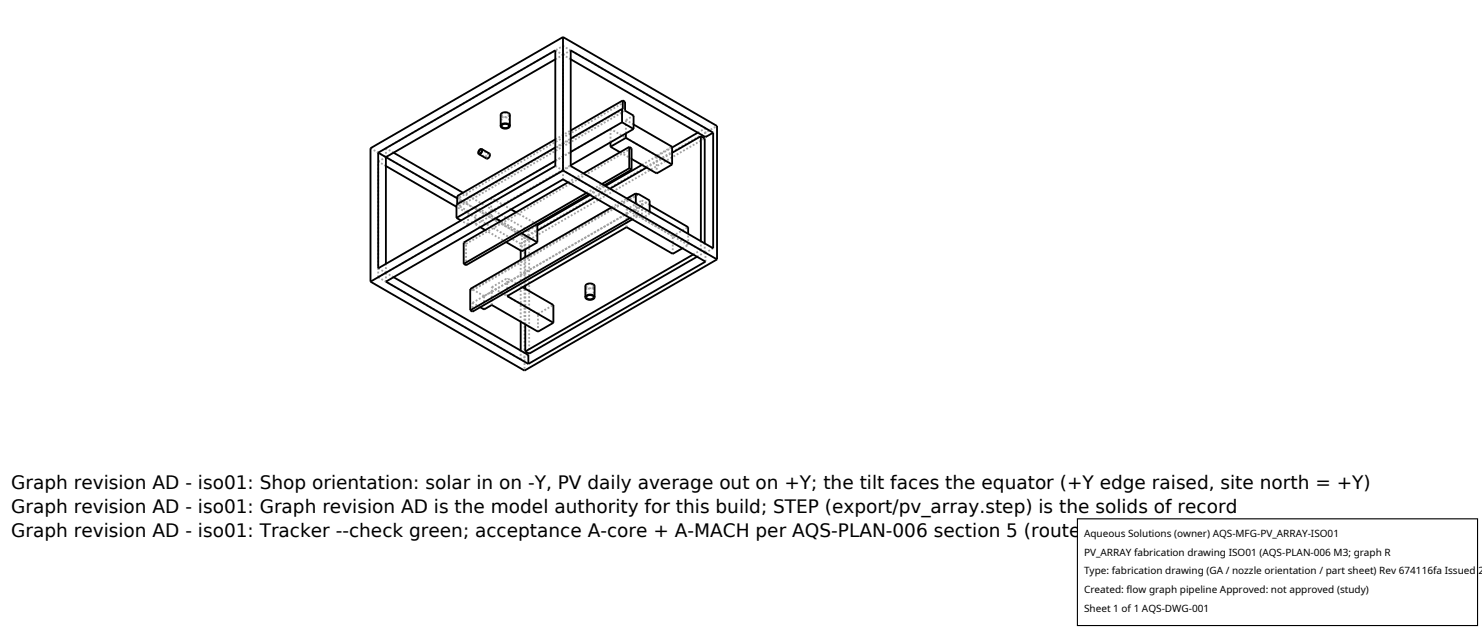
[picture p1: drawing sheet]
<svg xmlns="http://www.w3.org/2000/svg" width="212mm" height="90mm" viewBox="0 0 212 90" stroke-linecap="round" stroke-linejoin="round" font-family="sans-serif">
<g fill="none" stroke="#a0a0a0" stroke-width=".26" stroke-dasharray=".3 .3" stroke-linecap="butt">
<path d="M71.6 16.4l.3-.3 .6 .1M71.6 16.4v1.6M72.5 16.2l.2 .2M72.7 16.4l-.2 .2-.3 .1-.4-.1-.2-.2M72.7 16.4v1.6M72.8 16.4l-.2 .3-.4 .1-.5-.1-.2-.3M79.3 8.5l1.1-.7M79.3 7.2l1.1 .6M79.3 19.9l2.2-1.3M80.4 6.6v1.2M80.4 7.8l1.1-.6M81.5 8.5l-1.1-.7"/>
<path d="M89.4 17.1l1.1-.6M89.4 19v-1.9M90.5 17.8l-1.1-.7M99.7 18.9l1.1-.6M100.8 18.3l-20.4-11.7M100.8 19.6v-1.3M52.9 21.2l22 12.7M54 39.6l20.4 11.7M54 39.6v-16.5M54 23.1l1.1-.7M54 39.6l1.1-.7M54 38.3l1.1 .6"/>
<path d="M55.1 23.7l-1.1-.6M55.1 21.2l25.3-14.6M55.1 38.9v-1.2M55.1 38.9l25.3-14.6M55.1 38.9v1.3M55.1 21.2v1.2M56.2 21.8l-1.1-.6M56.2 39.6l-1.1-.7M65.3 29.3v-.1M65.3 29.3l-.1-.1M65.3 29.3l23.6-13.7M65.6 29.5v-1.3"/>
<path d="M65.6 28.2l-.3-.2M65.6 29.5l23.7-13.7M65.6 28.2l23.7-13.7M66.6 34.8l-.4-.2M66.6 37.9v-3.1M66.6 34.8l23.6-13.6M66.8 32.1l-1-.6M66.8 32.1v-1.9M66.8 30.2l-1.2-.7M66.8 30.2l1.1-.7M66.8 32.1l1.1-.7M67.9 31.4v-1.9"/>
<path d="M67.9 31.4l2.2-1.2M67.9 32.1v-.7M67.9 32.1l2.2-1.3M68.4 21.9l1.1 .6M68.6 32.4l-.7-.3M68.7 21.4l1.1 .6M69.5 22.5h.3l.1-.3M69.8 22l-.3 .2v.3M69.9 21.9h-.2l-.2 .2-.1 .3 .1 .2M69.9 22.2l-.1-.2M70.1 28.3l17.1-9.9M70.1 30.2l11.4-6.6"/>
<path d="M70.1 30.8v-.6M70.1 30.2v-1.9M70.8 31.2l-.7-.4M72.3 34.6l-3-1.7M73 29.9l-2.9-1.6M74.4 34.8l-9.2-5.3M74.4 35.8v-1M74.5 33.3l-3-1.7M74.5 33.3l-6.6-3.8M74.5 33.3l2.2-1.2M74.5 35.9v-2.6M74.9 33.9v19"/>
<path d="M74.9 33.9l27.5-15.9M75 35.6v-1.7M75 33.9l1.7-1M75.5 32.9l-9.4-5.4M75.5 32.9l1.2-.7M75.5 34.2l-10.2-5.9M75.5 34.2l-1.1 .6M75.5 34.2v-1.3M75.6 34.2l25.1-14.4M75.6 34.2l-.6-.3M76.7 32l-3-1.7M79.3 23.7l1.1 .6"/>
<path d="M79.3 21.1l2.2-1.3M79.3 23l2.2-1.3M80.4 24.3v1.3M80.4 24.3v-16.5M80.4 24.3l1.1-.6M81.1 26l2.2-1.2M83.8 27.6l2.2-1.3M84.1 27.7l2.2-1.2M84.3 27.8l2.2-1.2M84.9 28.2l2.2-1.3M87.2 20.3v-1.9M87.3 29.6l2.2-1.3"/>
<path d="M89.5 32.4v-1.9M89.5 30.5v-.6M89.5 29.9l2.2-1.3M89.5 30.5l2.2-1.2M90 31.1l.8-.4M90.2 22.7l-1.6-1M90.3 31.3l.8-.4M90.8 30.7v-1.6M91.1 30.9v-1.3M91.1 30.9l-.3-.2M91.7 23.5l4.3-2.4M91.7 31.2l1.1-.7"/>
<path d="M91.7 31.2v-1.9M91.7 29.3v-.7M91.7 29.3l1.1-.7M92.3 23.9l3.7-2.1M92.8 30.5l-1.7-.9M92.8 29.3l-1.1-.7M92.8 30.5v-.3M93.8 22.2l-6.6-3.8M93.8 22.2l2.2-1.2M93.8 24.8v-2.6M96.1 36.2v-2.5M96.1 33.7l2.2-1.3"/>
<path d="M96.1 33.7l-6.6-3.8M97.5 35.5l.8-.5M98.3 35v-1.6M98.3 35l-6.6-3.8M99 36.3l1.1-.6M99.6 36.7l1.1-.7M100.1 35.7v-1.3M100.7 36v-1.2M100.7 36l-.6-.3M100.8 37.4v-1.3M100.8 36.1l-20.4-11.8M101.9 35.5l-1.1 .6"/>
<path d="M67.5 43.2l23.6-13.6M67.5 41.5v-.2M67.5 41.5l-.3-.2M67.5 44.5v-1.3M67.5 41.3l23.5-13.6M67.5 41.5l23.6-13.7M68.6 43.9l-1.1-.7M69.1 42.3l1.1-.7M69.1 44.2v-1.9M69.1 42.3l-1.6-1M70.2 43.6v-2M70.2 41.6v-.6"/>
<path d="M70.2 41l2.2-1.3M70.2 41.6l2.2-1.2M72.4 42.3v-1.9M72.4 40.4v-.7M72.4 40.4l17.1-9.9M74.4 51.3v-1.2M74.4 45.9v-8.8M74.6 41l-2.2-1.3M75 46.3v-5.1M75 40.8v-4.1M75.5 50.7l-1.1 .6M75.6 50.5v-16.3"/>
<path d="M76.8 47.4v-2.6M76.8 44.8l2.2-1.2M76.8 44.8l-6.6-3.8M83.6 40.9l.2 .2 .4 .1 .5-.1 .2-.2M83.7 40.9l.2 .2 .3 .1 .4-.1 .2-.2M83.7 42.4v-1.5M84.6 40.6h-.6l-.3 .3M84.8 40.9l-.2-.3M84.8 42.4v-1.5"/>
</g>
<g fill="none" stroke="#000" stroke-width=".26">
<path d="M71.5 18l.2-.3 .5-.1 .4 .1 .2 .3M71.5 18l.2 .3 .5 .1 .4-.1 .2-.3M71.5 18v-1.7l.2-.2 .5-.1 .4 .1 .2 .2v1.7M71.7 17.8l.6-.1 .3 .1 .1 .2-.2 .2-.5 .1-.3-.2zM79.3 8.5l-24.2 13.9v15.3M79.3 19.9l-14 8.1v1.2M80.4 5.3l-27.5 15.9v19M80.4 5.3l22 12.7v19M80.4 5.3v19M81.5 8.5l19.3 11.1 1.1-.7M81.5 7.2l20.4 11.7v16.6l-20.4-11.8zM88.8 15.6l-7.3 4.2"/>
<path d="M88.8 15.6v1.9M88.8 17.5l-7.3 4.2M88.8 17.5l1.7 .9M88.9 14.3v1.3h-.1M88.9 14.3l.4 .2v1.3l1.2 .7v1.9M88.9 14.3l-7.4 4.3M89.4 19l-7.9 4.6M89.4 19.7l6.6 3.8M89.4 19v.7M89.4 19.7l-2.2 1.3M90.5 17.8l5.5 3.2v2.5M90.5 18.4l-1.1 .6"/>
<path d="M99.7 18.9l-3.7 2.2M100.1 19.5l.6 .3v15M100.1 19.5v14.9M100.1 19.5l-4.1 2.3M54 21.8l25.3-14.6v16.5l-25.3 14.6zM54 21.8l11.3 6.5M55.1 23.7l10.1 5.8M56.2 21.8l9.9 5.7M56.2 39.6l19.3 11.1v1.3M65.2 31.1l.6 .4M68.5 21.4h.2l.1 .1-.1 .3-.2 .1-.1-.2zM68.6 32.4l.7 .5"/>
<path d="M68.8 21.3l1.1 .7v.4l-.4 .3-1.1-.7M68.8 21.3l.1 .2-.1 .3-.2 .2h-.2M68.8 21.3h-.2l-.2 .2-.1 .3 .1 .2M70.8 31.2l.7 .4M72.3 34.6l2.2 1.3 2.2-1.3M73 29.9l.7 .4M74.4 35.8v1.3M74.5 33.3l2.2 1.3M75 35.6v1.1M76.7 32v2.6M79.3 21.1l-14.1 8.1v1.9M79.3 23l-14.1 8.1"/>
<path d="M80.4 24.3l-27.5 15.9M80.4 24.3l22 12.7M81.1 26l-14.9 8.6v3.1M83.8 27.6l-17.6 10.1M84.1 27.7l-17.5 10.2-.4-.2M84.3 27.8l-7.6 4.4M84.9 28.2l-8.2 4.7M87.2 21l1.4 .7M87.2 20.3v.7M87.3 29.6l-20.1 11.7v3M89.9 24l.3 .2M89.9 21v3"/>
<path d="M89.9 21l.3 .2v3M89.9 24l-3.9 2.3M89.9 21l-6.6 3.8M90 31.1l-22.8 13.2M90.2 22.7l3.6 2.1 2.2-1.3M90.2 24.2l-3.9 2.3M90.3 31.3l-22.8 13.2-.3-.2M90.8 27.6l.3 .2v-.1M90.8 27.6v1.5M90.8 27.6l-1.3 .7M91.1 27.7l1.7 .9v1.6M91.1 27.7h-.1"/>
<path d="M91.7 23.5l-5.2 3.1M92.3 23.9l-5.2 3M92.8 29.3l5.5 3.1v1M97.5 35.5l-1.4 .7-6.6-3.8-17.1 9.9 6.6 3.8M99 36.3l-24 13.9M99.6 36.7l-24 13.8-.6-.3M102.4 37l-27.5 15.9-22-12.7M55.1 40.2l25.3-14.6 20.4 11.8-25.3 14.6zM68.6 43.9l.5 .3 1.1-.6 6.6 3.8 2.2-1.3M74.4 45.9v4.2M74.6 41l4.4 2.6v2.5M75 40.8v.4"/>
<path d="M75 46.3v3.9M83.6 42.4v-1.6l.2-.2 .4-.1 .5 .1 .2 .2v1.6M83.6 42.4l.2-.2 .4-.1 .5 .1 .2 .2M83.6 42.4l.2 .3 .4 .1 .5-.1 .2-.3M83.8 42.3l.3-.1h.3l.3 .1 .1 .2-.3 .2h-.4l-.3-.2z"/>
</g>
<path d="M153.9 74.1h57.1v15.2h-57.1z" fill="#fff" stroke="#000" stroke-width=".16"/>
<g font-size="2.6">
<text x="1.6" y="69.8">Graph revision AD - iso01: Shop orientation: solar in on -Y, PV daily average out on +Y; the tilt faces the equator (+Y edge raised, site north = +Y)</text>
<text x="1.6" y="73.3">Graph revision AD - iso01: Graph revision AD is the model authority for this build; STEP (export/pv_array.step) is the solids of record</text>
<text x="1.6" y="76.7">Graph revision AD - iso01: Tracker --check green; acceptance A-core + A-MACH per AQS-PLAN-006 section 5 (route F-MACH)</text>
</g>
<g font-size="1.4">
<text x="154.8" y="76.6">Aqueous Solutions (owner) AQS-MFG-PV_ARRAY-ISO01</text>
<text x="154.8" y="79.3">PV_ARRAY fabrication drawing ISO01 (AQS-PLAN-006 M3; graph R</text>
<text x="154.8" y="82">Type: fabrication drawing (GA / nozzle orientation / part sheet) Rev 674116fa Issued 2</text>
<text x="154.8" y="84.7">Created: flow graph pipeline Approved: not approved (study)</text>
<text x="154.8" y="87.4">Sheet 1 of 1 AQS-DWG-001</text>
</g>
</svg>
